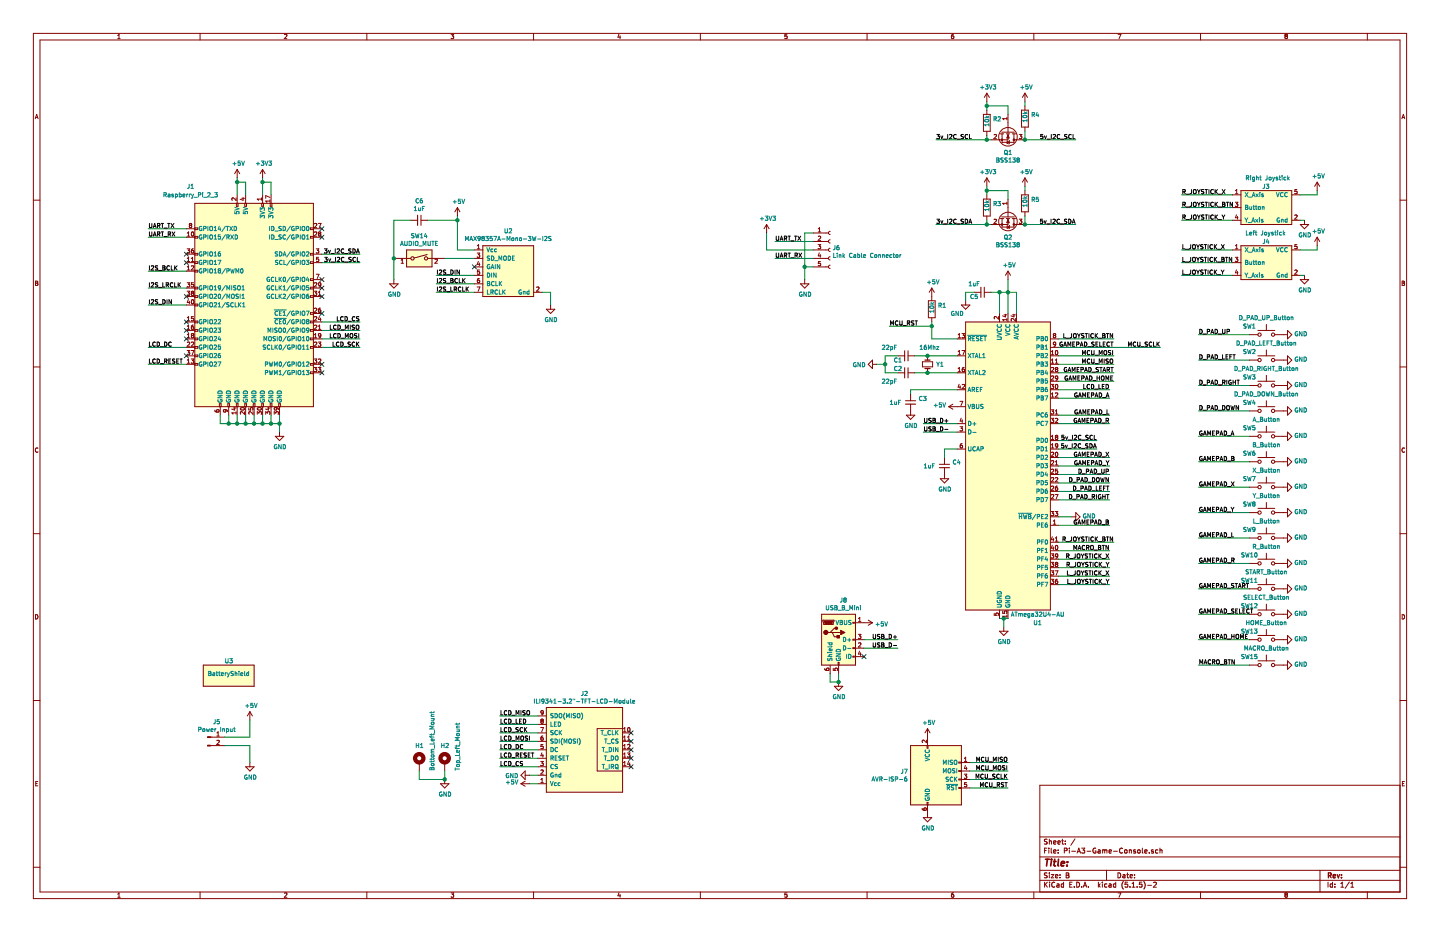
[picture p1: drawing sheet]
EESchema Schematic File Version 4
EELAYER 30 0
EELAYER END
$Descr B 17000 11000
encoding utf-8
Sheet 1 1
Title ""
Date ""
Rev ""
Comp ""
Comment1 ""
Comment2 ""
Comment3 ""
Comment4 ""
$EndDescr
$Comp
L Connector:Raspberry_Pi_2_3 J1
U 1 1
P 3000 3600
F 0 "J1" H 2250 5000 50  0000 C CNN
F 1 "Raspberry_Pi_2_3" H 2250 4900 50  0000 C CNN
F 2 "Pi-A3-Game-Console:Raspberry_Pi_Model_3_A+" H 3000 3600 50  0001 C CNN
F 3 "https://www.raspberrypi.org/documentation/hardware/raspberrypi/schematics/rpi_SCH_3bplus_1p0_reduced.pdf" H 3000 3600 50  0001 C CNN
	1    3000 3600
	1    0    0    -1  
$EndComp
$Comp
L power:+5V #PWR03
U 1 1
P 2800 2100
F 0 "#PWR03" H 2800 1950 50  0001 C CNN
F 1 "+5V" H 2815 2273 50  0000 C CNN
F 2 "" H 2800 2100 50  0001 C CNN
F 3 "" H 2800 2100 50  0001 C CNN
	1    2800 2100
	1    0    0    -1  
$EndComp
Wire Wire Line
	2800 2150 2900 2150
Wire Wire Line
	2900 2150 2900 2300
Wire Wire Line
	2800 2100 2800 2150
Connection ~ 2800 2150
Wire Wire Line
	2800 2150 2800 2300
Wire Wire Line
	3100 2300 3100 2150
Wire Wire Line
	3100 2150 3200 2150
Wire Wire Line
	3200 2150 3200 2300
$Comp
L power:+3V3 #PWR04
U 1 1
P 3100 2100
F 0 "#PWR04" H 3100 1950 50  0001 C CNN
F 1 "+3V3" H 3115 2273 50  0000 C CNN
F 2 "" H 3100 2100 50  0001 C CNN
F 3 "" H 3100 2100 50  0001 C CNN
	1    3100 2100
	1    0    0    -1  
$EndComp
Wire Wire Line
	3100 2100 3100 2150
Connection ~ 3100 2150
Wire Wire Line
	2600 4900 2600 5000
Wire Wire Line
	2600 5000 2700 5000
Wire Wire Line
	3300 5000 3300 4900
Wire Wire Line
	2700 4900 2700 5000
Connection ~ 2700 5000
Wire Wire Line
	2700 5000 2800 5000
Wire Wire Line
	2800 4900 2800 5000
Connection ~ 2800 5000
Wire Wire Line
	2800 5000 2900 5000
Wire Wire Line
	2900 4900 2900 5000
Connection ~ 2900 5000
Wire Wire Line
	2900 5000 3000 5000
Wire Wire Line
	3000 4900 3000 5000
Connection ~ 3000 5000
Wire Wire Line
	3000 5000 3100 5000
Wire Wire Line
	3100 4900 3100 5000
Connection ~ 3100 5000
Wire Wire Line
	3100 5000 3200 5000
Wire Wire Line
	3200 4900 3200 5000
Connection ~ 3200 5000
Wire Wire Line
	3200 5000 3300 5000
Wire Wire Line
	3300 5000 3300 5100
Connection ~ 3300 5000
$Comp
L power:GND #PWR05
U 1 1
P 3300 5100
F 0 "#PWR05" H 3300 4850 50  0001 C CNN
F 1 "GND" H 3305 4927 50  0000 C CNN
F 2 "" H 3300 5100 50  0001 C CNN
F 3 "" H 3300 5100 50  0001 C CNN
	1    3300 5100
	1    0    0    -1  
$EndComp
NoConn ~ 7450 8650
NoConn ~ 7450 8750
NoConn ~ 7450 8850
NoConn ~ 7450 8950
NoConn ~ 7450 9050
Text Label 5900 9050 0    50   ~ 0
LCD_CS
Text Label 5900 8950 0    50   ~ 0
LCD_RESET
Text Label 5900 8850 0    50   ~ 0
LCD_DC
Text Label 5900 8750 0    50   ~ 0
LCD_MOSI
Text Label 5900 8650 0    50   ~ 0
LCD_SCK
Text Label 5900 8550 0    50   ~ 0
LCD_LED
Wire Wire Line
	5900 9050 6350 9050
Wire Wire Line
	5900 8950 6350 8950
Wire Wire Line
	5900 8850 6350 8850
Wire Wire Line
	5900 8750 6350 8750
Wire Wire Line
	5900 8650 6350 8650
Wire Wire Line
	5900 8550 6350 8550
Wire Wire Line
	5900 8450 6350 8450
Text Label 5900 8450 0    50   ~ 0
LCD_MISO
$Comp
L power:+5V #PWR02
U 1 1
P 6250 9250
F 0 "#PWR02" H 6250 9100 50  0001 C CNN
F 1 "+5V" V 6265 9378 50  0000 L CNN
F 2 "" H 6250 9250 50  0001 C CNN
F 3 "" H 6250 9250 50  0001 C CNN
	1    6250 9250
	0    -1   -1   0   
$EndComp
Wire Wire Line
	6350 9250 6250 9250
$Comp
L power:GND #PWR01
U 1 1
P 6250 9150
F 0 "#PWR01" H 6250 8900 50  0001 C CNN
F 1 "GND" V 6255 9022 50  0000 R CNN
F 2 "" H 6250 9150 50  0001 C CNN
F 3 "" H 6250 9150 50  0001 C CNN
	1    6250 9150
	0    1    1    0   
$EndComp
Wire Wire Line
	6350 9150 6250 9150
$Comp
L Pi-A3-Game-Console:ILI9341-3.2"-TFT-LCD-Module J2
U 1 1
P 6900 8250
F 0 "J2" H 6900 8315 50  0000 C CNN
F 1 "ILI9341-3.2\"-TFT-LCD-Module" H 6900 8224 50  0000 C CNN
F 2 "Pi-A3-Game-Console:SPI_LCD_4in_ST7796S" H 6900 8350 50  0001 C CNN
F 3 "" H 6900 8350 50  0001 C CNN
	1    6900 8250
	1    0    0    -1  
$EndComp
Text Label 4250 3800 2    50   ~ 0
LCD_CS
Text Label 1750 4300 0    50   ~ 0
LCD_RESET
Text Label 1750 4100 0    50   ~ 0
LCD_DC
Text Label 4250 4000 2    50   ~ 0
LCD_MOSI
Text Label 4250 4100 2    50   ~ 0
LCD_SCK
Wire Wire Line
	4250 3800 3800 3800
Wire Wire Line
	1750 4300 2200 4300
Wire Wire Line
	1750 4100 2200 4100
Wire Wire Line
	4250 4000 3800 4000
Wire Wire Line
	4250 4100 3800 4100
Wire Wire Line
	4250 3900 3800 3900
Text Label 4250 3900 2    50   ~ 0
LCD_MISO
$Comp
L Switch:SW_Push SW9
U 1 1
P 14950 6350
F 0 "SW9" H 14750 6450 50  0000 C CNN
F 1 "L_Button" H 14950 6550 50  0000 C CNN
F 2 "Button_Switch_THT:SW_Tactile_SPST_Angled_PTS645Vx39-2LFS" H 14950 6550 50  0001 C CNN
F 3 "~" H 14950 6550 50  0001 C CNN
	1    14950 6350
	1    0    0    -1  
$EndComp
$Comp
L Switch:SW_Push SW10
U 1 1
P 14950 6650
F 0 "SW10" H 14750 6750 50  0000 C CNN
F 1 "R_Button" H 14950 6850 50  0000 C CNN
F 2 "Button_Switch_THT:SW_Tactile_SPST_Angled_PTS645Vx39-2LFS" H 14950 6850 50  0001 C CNN
F 3 "~" H 14950 6850 50  0001 C CNN
	1    14950 6650
	1    0    0    -1  
$EndComp
$Comp
L Switch:SW_Push SW7
U 1 1
P 14950 5750
F 0 "SW7" H 14750 5850 50  0000 C CNN
F 1 "X_Button" H 14950 5950 50  0000 C CNN
F 2 "Button_Switch_THT:SW_PUSH_6mm" H 14950 5950 50  0001 C CNN
F 3 "~" H 14950 5950 50  0001 C CNN
	1    14950 5750
	1    0    0    -1  
$EndComp
$Comp
L Switch:SW_Push SW8
U 1 1
P 14950 6050
F 0 "SW8" H 14750 6150 50  0000 C CNN
F 1 "Y_Button" H 14950 6250 50  0000 C CNN
F 2 "Button_Switch_THT:SW_PUSH_6mm" H 14950 6250 50  0001 C CNN
F 3 "~" H 14950 6250 50  0001 C CNN
	1    14950 6050
	1    0    0    -1  
$EndComp
$Comp
L Switch:SW_Push SW5
U 1 1
P 14950 5150
F 0 "SW5" H 14750 5250 50  0000 C CNN
F 1 "A_Button" H 14950 5350 50  0000 C CNN
F 2 "Button_Switch_THT:SW_PUSH_6mm" H 14950 5350 50  0001 C CNN
F 3 "~" H 14950 5350 50  0001 C CNN
	1    14950 5150
	1    0    0    -1  
$EndComp
$Comp
L Switch:SW_Push SW6
U 1 1
P 14950 5450
F 0 "SW6" H 14750 5550 50  0000 C CNN
F 1 "B_Button" H 14950 5650 50  0000 C CNN
F 2 "Button_Switch_THT:SW_PUSH_6mm" H 14950 5650 50  0001 C CNN
F 3 "~" H 14950 5650 50  0001 C CNN
	1    14950 5450
	1    0    0    -1  
$EndComp
$Comp
L Switch:SW_Push SW3
U 1 1
P 14950 4550
F 0 "SW3" H 14750 4650 50  0000 C CNN
F 1 "D_PAD_RIGHT_Button" H 14950 4750 50  0000 C CNN
F 2 "Button_Switch_THT:SW_PUSH_6mm" H 14950 4750 50  0001 C CNN
F 3 "~" H 14950 4750 50  0001 C CNN
	1    14950 4550
	1    0    0    -1  
$EndComp
$Comp
L Switch:SW_Push SW4
U 1 1
P 14950 4850
F 0 "SW4" H 14750 4950 50  0000 C CNN
F 1 "D_PAD_DOWN_Button" H 14950 5050 50  0000 C CNN
F 2 "Button_Switch_THT:SW_PUSH_6mm" H 14950 5050 50  0001 C CNN
F 3 "~" H 14950 5050 50  0001 C CNN
	1    14950 4850
	1    0    0    -1  
$EndComp
$Comp
L Switch:SW_Push SW2
U 1 1
P 14950 4250
F 0 "SW2" H 14750 4350 50  0000 C CNN
F 1 "D_PAD_LEFT_Button" H 14950 4450 50  0000 C CNN
F 2 "Button_Switch_THT:SW_PUSH_6mm" H 14950 4450 50  0001 C CNN
F 3 "~" H 14950 4450 50  0001 C CNN
	1    14950 4250
	1    0    0    -1  
$EndComp
Wire Wire Line
	3800 3000 4250 3000
Wire Wire Line
	3800 3100 4250 3100
Text Label 4250 3000 2    50   ~ 0
3v_I2C_SDA
Text Label 4250 3100 2    50   ~ 0
3v_I2C_SCL
$Comp
L Pi-A3-Game-Console:Switch_Joystick_Connector J3
U 1 1
P 14950 2450
F 0 "J3" H 14900 2700 50  0000 L CNN
F 1 "Right Joystick" H 14700 2800 50  0000 L CNN
F 2 "Pi-A3-Game-Console:Nintendo-Switch-TE_0-1734839-5_1x05-1MP_P0.5mm_Horizontal" H 14950 2450 50  0001 C CNN
F 3 "" H 14950 2450 50  0001 C CNN
	1    14950 2450
	1    0    0    -1  
$EndComp
$Comp
L Pi-A3-Game-Console:Switch_Joystick_Connector J4
U 1 1
P 14950 3100
F 0 "J4" H 14900 3350 50  0000 L CNN
F 1 "Left Joystick" H 14700 3450 50  0000 L CNN
F 2 "Pi-A3-Game-Console:Nintendo-Switch-TE_0-1734839-5_1x05-1MP_P0.5mm_Horizontal" H 14950 3100 50  0001 C CNN
F 3 "" H 14950 3100 50  0001 C CNN
	1    14950 3100
	1    0    0    -1  
$EndComp
Wire Wire Line
	11800 3450 11900 3450
Wire Wire Line
	11900 3450 12000 3450
Connection ~ 11900 3450
Wire Wire Line
	11900 3450 11900 3300
$Comp
L power:+5V #PWR0101
U 1 1
P 11900 3300
F 0 "#PWR0101" H 11900 3150 50  0001 C CNN
F 1 "+5V" H 11915 3473 50  0000 C CNN
F 2 "" H 11900 3300 50  0001 C CNN
F 3 "" H 11900 3300 50  0001 C CNN
	1    11900 3300
	1    0    0    -1  
$EndComp
Wire Wire Line
	11300 4000 11000 4000
Wire Wire Line
	11000 4000 11000 3850
$Comp
L Device:R R1
U 1 1
P 11000 3650
F 0 "R1" H 11070 3696 50  0000 L CNN
F 1 "10k" V 11000 3600 50  0000 L CNN
F 2 "Resistor_SMD:R_1206_3216Metric_Pad1.42x1.75mm_HandSolder" V 10930 3650 50  0001 C CNN
F 3 "~" H 11000 3650 50  0001 C CNN
	1    11000 3650
	1    0    0    -1  
$EndComp
$Comp
L power:+5V #PWR0102
U 1 1
P 11000 3500
F 0 "#PWR0102" H 11000 3350 50  0001 C CNN
F 1 "+5V" H 11015 3673 50  0000 C CNN
F 2 "" H 11000 3500 50  0001 C CNN
F 3 "" H 11000 3500 50  0001 C CNN
	1    11000 3500
	1    0    0    -1  
$EndComp
Wire Wire Line
	11800 7300 11850 7300
Wire Wire Line
	11850 7300 11850 7400
Connection ~ 11850 7300
Wire Wire Line
	11850 7300 11900 7300
$Comp
L power:GND #PWR0103
U 1 1
P 11850 7400
F 0 "#PWR0103" H 11850 7150 50  0001 C CNN
F 1 "GND" H 11855 7227 50  0000 C CNN
F 2 "" H 11850 7400 50  0001 C CNN
F 3 "" H 11850 7400 50  0001 C CNN
	1    11850 7400
	1    0    0    -1  
$EndComp
$Comp
L Device:Crystal_Small Y1
U 1 1
P 10950 4300
F 0 "Y1" V 10950 4400 50  0000 L CNN
F 1 "16Mhz" V 10750 4200 50  0000 L CNN
F 2 "Crystal:Crystal_HC49-4H_Vertical" H 10950 4300 50  0001 C CNN
F 3 "~" H 10950 4300 50  0001 C CNN
	1    10950 4300
	0    1    1    0   
$EndComp
Wire Wire Line
	10950 4200 11300 4200
Wire Wire Line
	10950 4400 11300 4400
Wire Wire Line
	10950 4200 10800 4200
Connection ~ 10950 4200
Wire Wire Line
	10950 4400 10800 4400
Connection ~ 10950 4400
$Comp
L Device:C_Small C1
U 1 1
P 10700 4200
F 0 "C1" V 10750 4100 50  0000 C CNN
F 1 "22pF" V 10600 4000 50  0000 C CNN
F 2 "Capacitor_SMD:C_1206_3216Metric_Pad1.42x1.75mm_HandSolder" H 10700 4200 50  0001 C CNN
F 3 "~" H 10700 4200 50  0001 C CNN
	1    10700 4200
	0    1    1    0   
$EndComp
$Comp
L Device:C_Small C2
U 1 1
P 10700 4400
F 0 "C2" V 10650 4300 50  0000 C CNN
F 1 "22pF" V 10800 4200 50  0000 C CNN
F 2 "Capacitor_SMD:C_1206_3216Metric_Pad1.42x1.75mm_HandSolder" H 10700 4400 50  0001 C CNN
F 3 "~" H 10700 4400 50  0001 C CNN
	1    10700 4400
	0    1    1    0   
$EndComp
Wire Wire Line
	10600 4200 10450 4200
Wire Wire Line
	10450 4200 10450 4300
Wire Wire Line
	10450 4400 10600 4400
Wire Wire Line
	10450 4300 10350 4300
Connection ~ 10450 4300
Wire Wire Line
	10450 4300 10450 4400
$Comp
L power:GND #PWR0104
U 1 1
P 10350 4300
F 0 "#PWR0104" H 10350 4050 50  0001 C CNN
F 1 "GND" V 10355 4172 50  0000 R CNN
F 2 "" H 10350 4300 50  0001 C CNN
F 3 "" H 10350 4300 50  0001 C CNN
	1    10350 4300
	0    1    1    0   
$EndComp
Wire Wire Line
	11300 4600 10750 4600
Wire Wire Line
	10750 4600 10750 4650
$Comp
L Device:C_Small C3
U 1 1
P 10750 4750
F 0 "C3" H 10842 4796 50  0000 L CNN
F 1 "1uF" H 10500 4750 50  0000 L CNN
F 2 "Capacitor_SMD:C_1206_3216Metric_Pad1.42x1.75mm_HandSolder" H 10750 4750 50  0001 C CNN
F 3 "~" H 10750 4750 50  0001 C CNN
	1    10750 4750
	1    0    0    -1  
$EndComp
$Comp
L power:GND #PWR0105
U 1 1
P 10750 4850
F 0 "#PWR0105" H 10750 4600 50  0001 C CNN
F 1 "GND" H 10755 4677 50  0000 C CNN
F 2 "" H 10750 4850 50  0001 C CNN
F 3 "" H 10750 4850 50  0001 C CNN
	1    10750 4850
	1    0    0    -1  
$EndComp
$Comp
L power:+5V #PWR0106
U 1 1
P 11300 4800
F 0 "#PWR0106" H 11300 4650 50  0001 C CNN
F 1 "+5V" V 11315 4928 50  0000 L CNN
F 2 "" H 11300 4800 50  0001 C CNN
F 3 "" H 11300 4800 50  0001 C CNN
	1    11300 4800
	0    -1   -1   0   
$EndComp
Wire Wire Line
	11300 5300 11150 5300
Wire Wire Line
	11150 5300 11150 5400
$Comp
L Device:C_Small C4
U 1 1
P 11150 5500
F 0 "C4" H 11242 5546 50  0000 L CNN
F 1 "1uF" H 10900 5500 50  0000 L CNN
F 2 "Capacitor_SMD:C_1206_3216Metric_Pad1.42x1.75mm_HandSolder" H 11150 5500 50  0001 C CNN
F 3 "~" H 11150 5500 50  0001 C CNN
	1    11150 5500
	1    0    0    -1  
$EndComp
$Comp
L power:GND #PWR0107
U 1 1
P 11150 5600
F 0 "#PWR0107" H 11150 5350 50  0001 C CNN
F 1 "GND" H 11155 5427 50  0000 C CNN
F 2 "" H 11150 5600 50  0001 C CNN
F 3 "" H 11150 5600 50  0001 C CNN
	1    11150 5600
	1    0    0    -1  
$EndComp
Wire Wire Line
	12500 6100 12650 6100
$Comp
L power:GND #PWR0108
U 1 1
P 12650 6100
F 0 "#PWR0108" H 12650 5850 50  0001 C CNN
F 1 "GND" V 12655 5972 50  0000 R CNN
F 2 "" H 12650 6100 50  0001 C CNN
F 3 "" H 12650 6100 50  0001 C CNN
	1    12650 6100
	0    -1   -1   0   
$EndComp
$Comp
L Device:C_Small C5
U 1 1
P 11600 3450
F 0 "C5" V 11650 3350 50  0000 C CNN
F 1 "1uF" V 11500 3350 50  0000 C CNN
F 2 "Capacitor_SMD:C_1206_3216Metric_Pad1.42x1.75mm_HandSolder" H 11600 3450 50  0001 C CNN
F 3 "~" H 11600 3450 50  0001 C CNN
	1    11600 3450
	0    1    1    0   
$EndComp
Wire Wire Line
	11800 3450 11700 3450
Connection ~ 11800 3450
Wire Wire Line
	11500 3450 11400 3450
Wire Wire Line
	11400 3450 11400 3550
$Comp
L power:GND #PWR0109
U 1 1
P 11400 3550
F 0 "#PWR0109" H 11400 3300 50  0001 C CNN
F 1 "GND" H 11300 3400 50  0000 C CNN
F 2 "" H 11400 3550 50  0001 C CNN
F 3 "" H 11400 3550 50  0001 C CNN
	1    11400 3550
	1    0    0    -1  
$EndComp
$Comp
L Connector:Conn_01x02_Male J5
U 1 1
P 2450 8700
F 0 "J5" H 2558 8881 50  0000 C CNN
F 1 "Power Input" H 2558 8790 50  0000 C CNN
F 2 "Connector_PinHeader_2.54mm:PinHeader_1x02_P2.54mm_Vertical" H 2450 8700 50  0001 C CNN
F 3 "~" H 2450 8700 50  0001 C CNN
	1    2450 8700
	1    0    0    -1  
$EndComp
Wire Wire Line
	2650 8700 2950 8700
Wire Wire Line
	2950 8700 2950 8500
Wire Wire Line
	2650 8800 2950 8800
Wire Wire Line
	2950 8800 2950 9000
$Comp
L power:GND #PWR0110
U 1 1
P 2950 9000
F 0 "#PWR0110" H 2950 8750 50  0001 C CNN
F 1 "GND" H 2955 8827 50  0000 C CNN
F 2 "" H 2950 9000 50  0001 C CNN
F 3 "" H 2950 9000 50  0001 C CNN
	1    2950 9000
	1    0    0    -1  
$EndComp
$Comp
L power:+5V #PWR0111
U 1 1
P 2950 8500
F 0 "#PWR0111" H 2950 8350 50  0001 C CNN
F 1 "+5V" H 2965 8673 50  0000 C CNN
F 2 "" H 2950 8500 50  0001 C CNN
F 3 "" H 2950 8500 50  0001 C CNN
	1    2950 8500
	1    0    0    -1  
$EndComp
Wire Wire Line
	12500 5300 12950 5300
Wire Wire Line
	12500 5200 12950 5200
Text Label 12950 5300 2    50   ~ 0
5v_I2C_SDA
Text Label 12950 5200 2    50   ~ 0
5v_I2C_SCL
$Comp
L power:GND #PWR0112
U 1 1
P 15400 3250
F 0 "#PWR0112" H 15400 3000 50  0001 C CNN
F 1 "GND" H 15405 3077 50  0000 C CNN
F 2 "" H 15400 3250 50  0001 C CNN
F 3 "" H 15400 3250 50  0001 C CNN
	1    15400 3250
	1    0    0    -1  
$EndComp
$Comp
L power:GND #PWR0113
U 1 1
P 15400 2600
F 0 "#PWR0113" H 15400 2350 50  0001 C CNN
F 1 "GND" H 15405 2427 50  0000 C CNN
F 2 "" H 15400 2600 50  0001 C CNN
F 3 "" H 15400 2600 50  0001 C CNN
	1    15400 2600
	1    0    0    -1  
$EndComp
$Comp
L power:+5V #PWR0114
U 1 1
P 15550 2900
F 0 "#PWR0114" H 15550 2750 50  0001 C CNN
F 1 "+5V" H 15565 3073 50  0000 C CNN
F 2 "" H 15550 2900 50  0001 C CNN
F 3 "" H 15550 2900 50  0001 C CNN
	1    15550 2900
	1    0    0    -1  
$EndComp
$Comp
L power:+5V #PWR0115
U 1 1
P 15550 2250
F 0 "#PWR0115" H 15550 2100 50  0001 C CNN
F 1 "+5V" H 15565 2423 50  0000 C CNN
F 2 "" H 15550 2250 50  0001 C CNN
F 3 "" H 15550 2250 50  0001 C CNN
	1    15550 2250
	1    0    0    -1  
$EndComp
$Comp
L Switch:SW_Push SW13
U 1 1
P 14950 7550
F 0 "SW13" H 14750 7650 50  0000 C CNN
F 1 "HOME_Button" H 14950 7750 50  0000 C CNN
F 2 "Button_Switch_THT:SW_PUSH_6mm" H 14950 7750 50  0001 C CNN
F 3 "~" H 14950 7750 50  0001 C CNN
	1    14950 7550
	1    0    0    -1  
$EndComp
$Comp
L Switch:SW_Push SW1
U 1 1
P 14950 3950
F 0 "SW1" H 14750 4050 50  0000 C CNN
F 1 "D_PAD_UP_Button" H 14950 4150 50  0000 C CNN
F 2 "Button_Switch_THT:SW_PUSH_6mm" H 14950 4150 50  0001 C CNN
F 3 "~" H 14950 4150 50  0001 C CNN
	1    14950 3950
	1    0    0    -1  
$EndComp
$Comp
L Switch:SW_Push SW12
U 1 1
P 14950 7250
F 0 "SW12" H 14750 7350 50  0000 C CNN
F 1 "SELECT_Button" H 14950 7450 50  0000 C CNN
F 2 "Button_Switch_THT:SW_PUSH_6mm" H 14950 7450 50  0001 C CNN
F 3 "~" H 14950 7450 50  0001 C CNN
	1    14950 7250
	1    0    0    -1  
$EndComp
$Comp
L Switch:SW_Push SW11
U 1 1
P 14950 6950
F 0 "SW11" H 14750 7050 50  0000 C CNN
F 1 "START_Button" H 14950 7150 50  0000 C CNN
F 2 "Button_Switch_THT:SW_PUSH_6mm" H 14950 7150 50  0001 C CNN
F 3 "~" H 14950 7150 50  0001 C CNN
	1    14950 6950
	1    0    0    -1  
$EndComp
Wire Wire Line
	14750 3950 14150 3950
Text Label 14150 3950 0    50   ~ 0
D_PAD_UP
Wire Wire Line
	14750 4250 14150 4250
Text Label 14150 4250 0    50   ~ 0
D_PAD_LEFT
Wire Wire Line
	14750 4550 14150 4550
Text Label 14150 4550 0    50   ~ 0
D_PAD_RIGHT
Wire Wire Line
	14750 4850 14150 4850
Text Label 14150 4850 0    50   ~ 0
D_PAD_DOWN
Wire Wire Line
	14750 5150 14150 5150
Text Label 14150 5150 0    50   ~ 0
GAMEPAD_A
Wire Wire Line
	14750 5450 14150 5450
Text Label 14150 5450 0    50   ~ 0
GAMEPAD_B
Wire Wire Line
	14750 5750 14150 5750
Text Label 14150 5750 0    50   ~ 0
GAMEPAD_X
Wire Wire Line
	14750 6050 14150 6050
Text Label 14150 6050 0    50   ~ 0
GAMEPAD_Y
Wire Wire Line
	14750 6350 14150 6350
Text Label 14150 6350 0    50   ~ 0
GAMEPAD_L
Wire Wire Line
	14750 6650 14150 6650
Text Label 14150 6650 0    50   ~ 0
GAMEPAD_R
Wire Wire Line
	14750 6950 14150 6950
Text Label 14150 6950 0    50   ~ 0
GAMEPAD_START
Wire Wire Line
	14750 7250 14150 7250
Text Label 14150 7250 0    50   ~ 0
GAMEPAD_SELECT
Wire Wire Line
	14750 7550 14150 7550
Text Label 14150 7550 0    50   ~ 0
GAMEPAD_HOME
$Comp
L power:GND #PWR0116
U 1 1
P 15150 3950
F 0 "#PWR0116" H 15150 3700 50  0001 C CNN
F 1 "GND" V 15155 3822 50  0000 R CNN
F 2 "" H 15150 3950 50  0001 C CNN
F 3 "" H 15150 3950 50  0001 C CNN
	1    15150 3950
	0    -1   -1   0   
$EndComp
$Comp
L power:GND #PWR0117
U 1 1
P 15150 4250
F 0 "#PWR0117" H 15150 4000 50  0001 C CNN
F 1 "GND" V 15155 4122 50  0000 R CNN
F 2 "" H 15150 4250 50  0001 C CNN
F 3 "" H 15150 4250 50  0001 C CNN
	1    15150 4250
	0    -1   -1   0   
$EndComp
$Comp
L power:GND #PWR0118
U 1 1
P 15150 4550
F 0 "#PWR0118" H 15150 4300 50  0001 C CNN
F 1 "GND" V 15155 4422 50  0000 R CNN
F 2 "" H 15150 4550 50  0001 C CNN
F 3 "" H 15150 4550 50  0001 C CNN
	1    15150 4550
	0    -1   -1   0   
$EndComp
$Comp
L power:GND #PWR0119
U 1 1
P 15150 4850
F 0 "#PWR0119" H 15150 4600 50  0001 C CNN
F 1 "GND" V 15155 4722 50  0000 R CNN
F 2 "" H 15150 4850 50  0001 C CNN
F 3 "" H 15150 4850 50  0001 C CNN
	1    15150 4850
	0    -1   -1   0   
$EndComp
$Comp
L power:GND #PWR0120
U 1 1
P 15150 5150
F 0 "#PWR0120" H 15150 4900 50  0001 C CNN
F 1 "GND" V 15155 5022 50  0000 R CNN
F 2 "" H 15150 5150 50  0001 C CNN
F 3 "" H 15150 5150 50  0001 C CNN
	1    15150 5150
	0    -1   -1   0   
$EndComp
$Comp
L power:GND #PWR0121
U 1 1
P 15150 5450
F 0 "#PWR0121" H 15150 5200 50  0001 C CNN
F 1 "GND" V 15155 5322 50  0000 R CNN
F 2 "" H 15150 5450 50  0001 C CNN
F 3 "" H 15150 5450 50  0001 C CNN
	1    15150 5450
	0    -1   -1   0   
$EndComp
$Comp
L power:GND #PWR0122
U 1 1
P 15150 5750
F 0 "#PWR0122" H 15150 5500 50  0001 C CNN
F 1 "GND" V 15155 5622 50  0000 R CNN
F 2 "" H 15150 5750 50  0001 C CNN
F 3 "" H 15150 5750 50  0001 C CNN
	1    15150 5750
	0    -1   -1   0   
$EndComp
$Comp
L power:GND #PWR0123
U 1 1
P 15150 6050
F 0 "#PWR0123" H 15150 5800 50  0001 C CNN
F 1 "GND" V 15155 5922 50  0000 R CNN
F 2 "" H 15150 6050 50  0001 C CNN
F 3 "" H 15150 6050 50  0001 C CNN
	1    15150 6050
	0    -1   -1   0   
$EndComp
$Comp
L power:GND #PWR0124
U 1 1
P 15150 6350
F 0 "#PWR0124" H 15150 6100 50  0001 C CNN
F 1 "GND" V 15155 6222 50  0000 R CNN
F 2 "" H 15150 6350 50  0001 C CNN
F 3 "" H 15150 6350 50  0001 C CNN
	1    15150 6350
	0    -1   -1   0   
$EndComp
$Comp
L power:GND #PWR0125
U 1 1
P 15150 6650
F 0 "#PWR0125" H 15150 6400 50  0001 C CNN
F 1 "GND" V 15155 6522 50  0000 R CNN
F 2 "" H 15150 6650 50  0001 C CNN
F 3 "" H 15150 6650 50  0001 C CNN
	1    15150 6650
	0    -1   -1   0   
$EndComp
$Comp
L power:GND #PWR0126
U 1 1
P 15150 6950
F 0 "#PWR0126" H 15150 6700 50  0001 C CNN
F 1 "GND" V 15155 6822 50  0000 R CNN
F 2 "" H 15150 6950 50  0001 C CNN
F 3 "" H 15150 6950 50  0001 C CNN
	1    15150 6950
	0    -1   -1   0   
$EndComp
$Comp
L power:GND #PWR0127
U 1 1
P 15150 7250
F 0 "#PWR0127" H 15150 7000 50  0001 C CNN
F 1 "GND" V 15155 7122 50  0000 R CNN
F 2 "" H 15150 7250 50  0001 C CNN
F 3 "" H 15150 7250 50  0001 C CNN
	1    15150 7250
	0    -1   -1   0   
$EndComp
$Comp
L power:GND #PWR0128
U 1 1
P 15150 7550
F 0 "#PWR0128" H 15150 7300 50  0001 C CNN
F 1 "GND" V 15155 7422 50  0000 R CNN
F 2 "" H 15150 7550 50  0001 C CNN
F 3 "" H 15150 7550 50  0001 C CNN
	1    15150 7550
	0    -1   -1   0   
$EndComp
Text Label 13950 2300 0    50   ~ 0
R_JOYSTICK_X
Text Label 13950 2450 0    50   ~ 0
R_JOYSTICK_BTN
Wire Wire Line
	13950 2450 14550 2450
Wire Wire Line
	13950 2300 14550 2300
Wire Wire Line
	13950 2600 14550 2600
Text Label 13950 2600 0    50   ~ 0
R_JOYSTICK_Y
Wire Wire Line
	15350 2950 15550 2950
Wire Wire Line
	15550 2950 15550 2900
Wire Wire Line
	15550 2300 15550 2250
Wire Wire Line
	15350 2300 15550 2300
Wire Wire Line
	15350 2600 15400 2600
Wire Wire Line
	15350 3250 15400 3250
Text Label 13950 2950 0    50   ~ 0
L_JOYSTICK_X
Text Label 13950 3100 0    50   ~ 0
L_JOYSTICK_BTN
Wire Wire Line
	13950 3100 14550 3100
Wire Wire Line
	13950 2950 14550 2950
Wire Wire Line
	13950 3250 14550 3250
Text Label 13950 3250 0    50   ~ 0
L_JOYSTICK_Y
Text Label 13100 6600 2    50   ~ 0
R_JOYSTICK_X
Text Label 13150 6400 2    50   ~ 0
R_JOYSTICK_BTN
Wire Wire Line
	13100 6600 12500 6600
Wire Wire Line
	13100 6700 12500 6700
Text Label 13100 6700 2    50   ~ 0
R_JOYSTICK_Y
Text Label 13100 6800 2    50   ~ 0
L_JOYSTICK_X
Text Label 13150 4000 2    50   ~ 0
L_JOYSTICK_BTN
Wire Wire Line
	13100 6800 12500 6800
Wire Wire Line
	13100 6900 12500 6900
Text Label 13100 6900 2    50   ~ 0
L_JOYSTICK_Y
Wire Wire Line
	12500 5600 13100 5600
Text Label 13100 5600 2    50   ~ 0
D_PAD_UP
Wire Wire Line
	12500 5800 13100 5800
Text Label 13100 5800 2    50   ~ 0
D_PAD_LEFT
Wire Wire Line
	12500 5900 13100 5900
Text Label 13100 5900 2    50   ~ 0
D_PAD_RIGHT
Wire Wire Line
	12500 5700 13100 5700
Text Label 13100 5700 2    50   ~ 0
D_PAD_DOWN
Wire Wire Line
	12500 5400 13100 5400
Text Label 13100 5400 2    50   ~ 0
GAMEPAD_X
Wire Wire Line
	12500 5500 13100 5500
Text Label 13100 5500 2    50   ~ 0
GAMEPAD_Y
Wire Wire Line
	12500 4900 13100 4900
Text Label 13100 4900 2    50   ~ 0
GAMEPAD_L
Wire Wire Line
	12500 5000 13100 5000
Text Label 13100 5000 2    50   ~ 0
GAMEPAD_R
Text Label 13150 4400 2    50   ~ 0
GAMEPAD_START
Text Label 12500 4100 0    50   ~ 0
GAMEPAD_SELECT
Text Label 13150 4500 2    50   ~ 0
GAMEPAD_HOME
Wire Wire Line
	12500 4400 13150 4400
Wire Wire Line
	12500 4500 13150 4500
Wire Wire Line
	12500 6400 13150 6400
Wire Wire Line
	12500 4000 13150 4000
$Comp
L Pi-A3-Game-Console:MAX98357A-Mono-3W-I2S U2
U 1 1
P 6100 3000
F 0 "U2" H 6000 3275 50  0000 C CNN
F 1 "MAX98357A-Mono-3W-I2S" H 6000 3184 50  0000 C CNN
F 2 "Connector_PinHeader_2.54mm:PinHeader_1x07_P2.54mm_Vertical" H 6100 3300 50  0001 C CNN
F 3 "" H 6100 3300 50  0001 C CNN
	1    6100 3000
	1    0    0    -1  
$EndComp
Wire Wire Line
	6400 3450 6500 3450
Wire Wire Line
	6500 3450 6500 3600
$Comp
L power:GND #PWR0129
U 1 1
P 6500 3600
F 0 "#PWR0129" H 6500 3350 50  0001 C CNN
F 1 "GND" H 6505 3427 50  0000 C CNN
F 2 "" H 6500 3600 50  0001 C CNN
F 3 "" H 6500 3600 50  0001 C CNN
	1    6500 3600
	1    0    0    -1  
$EndComp
Wire Wire Line
	5600 2950 5400 2950
Wire Wire Line
	5400 2950 5400 2600
$Comp
L power:+5V #PWR0130
U 1 1
P 5400 2550
F 0 "#PWR0130" H 5400 2400 50  0001 C CNN
F 1 "+5V" H 5415 2723 50  0000 C CNN
F 2 "" H 5400 2550 50  0001 C CNN
F 3 "" H 5400 2550 50  0001 C CNN
	1    5400 2550
	1    0    0    -1  
$EndComp
Text Label 5150 3350 0    50   ~ 0
I2S_BCLK
Wire Wire Line
	5150 3350 5600 3350
Wire Wire Line
	5150 3250 5600 3250
Wire Wire Line
	5150 3450 5600 3450
Text Label 5150 3450 0    50   ~ 0
I2S_LRCLK
Text Label 5150 3250 0    50   ~ 0
I2S_DIN
Text Label 1750 3200 0    50   ~ 0
I2S_BCLK
Wire Wire Line
	1750 3200 2200 3200
Text Label 13100 6200 2    50   ~ 0
GAMEPAD_B
Wire Wire Line
	12500 6200 13100 6200
Text Label 13100 4700 2    50   ~ 0
GAMEPAD_A
Wire Wire Line
	12500 4700 13100 4700
Wire Wire Line
	1750 3400 2200 3400
Text Label 1750 3400 0    50   ~ 0
I2S_LRCLK
Wire Wire Line
	1750 3600 2200 3600
Text Label 1750 3600 0    50   ~ 0
I2S_DIN
NoConn ~ 3800 2700
NoConn ~ 3800 2800
Wire Wire Line
	5600 3050 5250 3050
NoConn ~ 5600 3150
$Comp
L Switch:SW_DIP_x01 SW14
U 1 1
P 4950 3050
F 0 "SW14" H 4950 3317 50  0000 C CNN
F 1 "AUDIO_MUTE" H 4950 3226 50  0000 C CNN
F 2 "Button_Switch_THT:SW_CuK_JS202011AQN_DPDT_Angled" H 4950 3050 50  0001 C CNN
F 3 "~" H 4950 3050 50  0001 C CNN
	1    4950 3050
	1    0    0    -1  
$EndComp
Wire Wire Line
	4650 3050 4650 3300
$Comp
L power:GND #PWR0131
U 1 1
P 4650 3300
F 0 "#PWR0131" H 4650 3050 50  0001 C CNN
F 1 "GND" H 4655 3127 50  0000 C CNN
F 2 "" H 4650 3300 50  0001 C CNN
F 3 "" H 4650 3300 50  0001 C CNN
	1    4650 3300
	1    0    0    -1  
$EndComp
Wire Wire Line
	2200 2800 1750 2800
Wire Wire Line
	1750 2700 2200 2700
Text Label 1750 2700 0    50   ~ 0
UART_TX
Text Label 1750 2800 0    50   ~ 0
UART_RX
Wire Wire Line
	9600 3050 9150 3050
Wire Wire Line
	9150 2850 9600 2850
Text Label 9150 2850 0    50   ~ 0
UART_TX
Text Label 9150 3050 0    50   ~ 0
UART_RX
$Comp
L Connector:Conn_01x05_Female J6
U 1 1
P 9800 2950
F 0 "J6" H 9828 2976 50  0000 L CNN
F 1 "Link Cable Connector" H 9828 2885 50  0000 L CNN
F 2 "Connector_PinSocket_2.54mm:PinSocket_1x05_P2.54mm_Horizontal" H 9800 2950 50  0001 C CNN
F 3 "~" H 9800 2950 50  0001 C CNN
	1    9800 2950
	1    0    0    -1  
$EndComp
Wire Wire Line
	9600 2750 9500 2750
Wire Wire Line
	9500 2750 9500 3150
Wire Wire Line
	9600 3150 9500 3150
Connection ~ 9500 3150
Wire Wire Line
	9500 3150 9500 3300
Wire Wire Line
	9050 2950 9050 2750
Wire Wire Line
	9050 2950 9600 2950
$Comp
L power:GND #PWR0132
U 1 1
P 9500 3300
F 0 "#PWR0132" H 9500 3050 50  0001 C CNN
F 1 "GND" H 9505 3127 50  0000 C CNN
F 2 "" H 9500 3300 50  0001 C CNN
F 3 "" H 9500 3300 50  0001 C CNN
	1    9500 3300
	1    0    0    -1  
$EndComp
$Comp
L power:+3V3 #PWR0133
U 1 1
P 9050 2750
F 0 "#PWR0133" H 9050 2600 50  0001 C CNN
F 1 "+3V3" H 9065 2923 50  0000 C CNN
F 2 "" H 9050 2750 50  0001 C CNN
F 3 "" H 9050 2750 50  0001 C CNN
	1    9050 2750
	1    0    0    -1  
$EndComp
Wire Wire Line
	5400 2600 5050 2600
Connection ~ 5400 2600
Wire Wire Line
	5400 2600 5400 2550
Wire Wire Line
	4850 2600 4650 2600
Wire Wire Line
	4650 2600 4650 3050
Connection ~ 4650 3050
$Comp
L Device:C_Small C6
U 1 1
P 4950 2600
F 0 "C6" V 4721 2600 50  0000 C CNN
F 1 "1uF" V 4812 2600 50  0000 C CNN
F 2 "Capacitor_SMD:C_1206_3216Metric_Pad1.42x1.75mm_HandSolder" H 4950 2600 50  0001 C CNN
F 3 "~" H 4950 2600 50  0001 C CNN
	1    4950 2600
	0    1    1    0   
$EndComp
Wire Wire Line
	11000 3850 10500 3850
Connection ~ 11000 3850
Wire Wire Line
	11000 3850 11000 3800
Text Label 10500 3850 0    50   ~ 0
MCU_RST
Wire Wire Line
	12500 4300 13150 4300
Text Label 13150 4300 2    50   ~ 0
MCU_MISO
Wire Wire Line
	12500 4200 13150 4200
Text Label 13150 4200 2    50   ~ 0
MCU_MOSI
Text Label 13700 4100 2    50   ~ 0
MCU_SCLK
$Comp
L Connector:AVR-ISP-6 J7
U 1 1
P 11050 9200
F 0 "J7" H 10721 9296 50  0000 R CNN
F 1 "AVR-ISP-6" H 10721 9205 50  0000 R CNN
F 2 "Connector_PinHeader_2.54mm:PinHeader_2x03_P2.54mm_Vertical" V 10800 9250 50  0001 C CNN
F 3 " ~" H 9775 8650 50  0001 C CNN
	1    11050 9200
	1    0    0    -1  
$EndComp
$Comp
L power:+5V #PWR0134
U 1 1
P 10950 8700
F 0 "#PWR0134" H 10950 8550 50  0001 C CNN
F 1 "+5V" H 10965 8873 50  0000 C CNN
F 2 "" H 10950 8700 50  0001 C CNN
F 3 "" H 10950 8700 50  0001 C CNN
	1    10950 8700
	1    0    0    -1  
$EndComp
$Comp
L power:GND #PWR0135
U 1 1
P 10950 9600
F 0 "#PWR0135" H 10950 9350 50  0001 C CNN
F 1 "GND" H 10955 9427 50  0000 C CNN
F 2 "" H 10950 9600 50  0001 C CNN
F 3 "" H 10950 9600 50  0001 C CNN
	1    10950 9600
	1    0    0    -1  
$EndComp
Wire Wire Line
	11450 9000 11900 9000
Text Label 11900 9000 2    50   ~ 0
MCU_MISO
Wire Wire Line
	11450 9100 11900 9100
Text Label 11900 9100 2    50   ~ 0
MCU_MOSI
Wire Wire Line
	11450 9200 11900 9200
Text Label 11900 9200 2    50   ~ 0
MCU_SCLK
Wire Wire Line
	11450 9300 11900 9300
Text Label 11900 9300 2    50   ~ 0
MCU_RST
Wire Wire Line
	12000 3450 12000 3700
Wire Wire Line
	11900 3450 11900 3700
Wire Wire Line
	11800 3450 11800 3700
$Comp
L MCU_Microchip_ATmega:ATmega32U4-AU U1
U 1 1
P 11900 5500
F 0 "U1" H 12250 3650 50  0000 C CNN
F 1 "ATmega32U4-AU" H 12250 3750 50  0000 C CNN
F 2 "Package_QFP:TQFP-44_10x10mm_P0.8mm" H 11900 5500 50  0001 C CIN
F 3 "http://ww1.microchip.com/downloads/en/DeviceDoc/Atmel-7766-8-bit-AVR-ATmega16U4-32U4_Datasheet.pdf" H 11900 5500 50  0001 C CNN
	1    11900 5500
	1    0    0    -1  
$EndComp
Wire Wire Line
	12500 6500 13100 6500
Text Label 13100 6500 2    50   ~ 0
MACRO_BTN
$Comp
L Switch:SW_Push SW15
U 1 1
P 14950 7850
F 0 "SW15" H 14750 7950 50  0000 C CNN
F 1 "MACRO_Button" H 14950 8050 50  0000 C CNN
F 2 "Button_Switch_THT:SW_PUSH_6mm" H 14950 8050 50  0001 C CNN
F 3 "~" H 14950 8050 50  0001 C CNN
	1    14950 7850
	1    0    0    -1  
$EndComp
Wire Wire Line
	14750 7850 14150 7850
Text Label 14150 7850 0    50   ~ 0
MACRO_BTN
$Comp
L power:GND #PWR0136
U 1 1
P 15150 7850
F 0 "#PWR0136" H 15150 7600 50  0001 C CNN
F 1 "GND" V 15155 7722 50  0000 R CNN
F 2 "" H 15150 7850 50  0001 C CNN
F 3 "" H 15150 7850 50  0001 C CNN
	1    15150 7850
	0    -1   -1   0   
$EndComp
$Comp
L Connector:USB_B_Mini J8
U 1 1
P 9900 7550
F 0 "J8" H 9957 8017 50  0000 C CNN
F 1 "USB_B_Mini" H 9957 7926 50  0000 C CNN
F 2 "Connector_USB:USB_Mini-B_Lumberg_2486_01_Horizontal" H 10050 7500 50  0001 C CNN
F 3 "~" H 10050 7500 50  0001 C CNN
	1    9900 7550
	1    0    0    -1  
$EndComp
Wire Wire Line
	11300 5000 10900 5000
Wire Wire Line
	11300 5100 10900 5100
Text Label 10900 5000 0    50   ~ 0
USB_D+
Text Label 10900 5100 0    50   ~ 0
USB_D-
Wire Wire Line
	10200 7550 10600 7550
Wire Wire Line
	10200 7650 10600 7650
Text Label 10600 7550 2    50   ~ 0
USB_D+
Text Label 10600 7650 2    50   ~ 0
USB_D-
$Comp
L power:+5V #PWR0137
U 1 1
P 10200 7350
F 0 "#PWR0137" H 10200 7200 50  0001 C CNN
F 1 "+5V" V 10215 7478 50  0000 L CNN
F 2 "" H 10200 7350 50  0001 C CNN
F 3 "" H 10200 7350 50  0001 C CNN
	1    10200 7350
	0    1    1    0   
$EndComp
Wire Wire Line
	9800 7950 9800 8050
Wire Wire Line
	9800 8050 9900 8050
Wire Wire Line
	9900 8050 9900 7950
$Comp
L power:GND #PWR0138
U 1 1
P 9900 8050
F 0 "#PWR0138" H 9900 7800 50  0001 C CNN
F 1 "GND" H 9905 7877 50  0000 C CNN
F 2 "" H 9900 8050 50  0001 C CNN
F 3 "" H 9900 8050 50  0001 C CNN
	1    9900 8050
	1    0    0    -1  
$EndComp
Connection ~ 9900 8050
NoConn ~ 10200 7750
$Comp
L Mechanical:MountingHole_Pad H1
U 1 1
P 4950 9000
F 0 "H1" H 4900 9200 50  0000 L CNN
F 1 "Bottom_Left_Mount" V 5100 8900 50  0000 L CNN
F 2 "MountingHole:MountingHole_3mm_Pad" H 4950 9000 50  0001 C CNN
F 3 "~" H 4950 9000 50  0001 C CNN
	1    4950 9000
	1    0    0    -1  
$EndComp
$Comp
L Mechanical:MountingHole_Pad H2
U 1 1
P 5250 9000
F 0 "H2" H 5200 9200 50  0000 L CNN
F 1 "Top_Left_Mount" V 5400 8900 50  0000 L CNN
F 2 "MountingHole:MountingHole_3mm_Pad" H 5250 9000 50  0001 C CNN
F 3 "~" H 5250 9000 50  0001 C CNN
	1    5250 9000
	1    0    0    -1  
$EndComp
Wire Wire Line
	4950 9100 4950 9200
Wire Wire Line
	4950 9200 5250 9200
Wire Wire Line
	5250 9200 5250 9100
$Comp
L power:GND #PWR0139
U 1 1
P 5250 9200
F 0 "#PWR0139" H 5250 8950 50  0001 C CNN
F 1 "GND" H 5255 9027 50  0000 C CNN
F 2 "" H 5250 9200 50  0001 C CNN
F 3 "" H 5250 9200 50  0001 C CNN
	1    5250 9200
	1    0    0    -1  
$EndComp
Connection ~ 5250 9200
$Comp
L Transistor_FET:BSS138 Q1
U 1 1
P 11900 1550
F 0 "Q1" V 12149 1550 50  0000 C CNN
F 1 "BSS138" V 12240 1550 50  0000 C CNN
F 2 "Package_TO_SOT_SMD:SOT-23" H 12100 1475 50  0001 L CIN
F 3 "https://www.fairchildsemi.com/datasheets/BS/BSS138.pdf" H 11900 1550 50  0001 L CNN
	1    11900 1550
	0    1    1    0   
$EndComp
Wire Wire Line
	11900 1350 11900 1250
Wire Wire Line
	11900 1250 11650 1250
Wire Wire Line
	11700 1650 11650 1650
Wire Wire Line
	11650 1650 11650 1600
$Comp
L Device:R R2
U 1 1
P 11650 1450
F 0 "R2" H 11720 1496 50  0000 L CNN
F 1 "10k" V 11650 1400 50  0000 L CNN
F 2 "Resistor_SMD:R_1206_3216Metric_Pad1.42x1.75mm_HandSolder" V 11580 1450 50  0001 C CNN
F 3 "~" H 11650 1450 50  0001 C CNN
	1    11650 1450
	1    0    0    -1  
$EndComp
$Comp
L Device:R R4
U 1 1
P 12100 1400
F 0 "R4" H 12170 1446 50  0000 L CNN
F 1 "10k" V 12100 1350 50  0000 L CNN
F 2 "Resistor_SMD:R_1206_3216Metric_Pad1.42x1.75mm_HandSolder" V 12030 1400 50  0001 C CNN
F 3 "~" H 12100 1400 50  0001 C CNN
	1    12100 1400
	1    0    0    -1  
$EndComp
Wire Wire Line
	12100 1550 12100 1650
Connection ~ 12100 1650
Connection ~ 11650 1650
$Comp
L power:+5V #PWR0140
U 1 1
P 12100 1200
F 0 "#PWR0140" H 12100 1050 50  0001 C CNN
F 1 "+5V" H 12115 1373 50  0000 C CNN
F 2 "" H 12100 1200 50  0001 C CNN
F 3 "" H 12100 1200 50  0001 C CNN
	1    12100 1200
	1    0    0    -1  
$EndComp
$Comp
L power:+3V3 #PWR0141
U 1 1
P 11650 1200
F 0 "#PWR0141" H 11650 1050 50  0001 C CNN
F 1 "+3V3" H 11665 1373 50  0000 C CNN
F 2 "" H 11650 1200 50  0001 C CNN
F 3 "" H 11650 1200 50  0001 C CNN
	1    11650 1200
	1    0    0    -1  
$EndComp
Wire Wire Line
	11650 1250 11650 1300
Connection ~ 11650 1250
Wire Wire Line
	11650 1200 11650 1250
Wire Wire Line
	12100 1200 12100 1250
Text Label 12700 2650 2    50   ~ 0
5v_I2C_SDA
Text Label 12700 1650 2    50   ~ 0
5v_I2C_SCL
Text Label 11050 2650 0    50   ~ 0
3v_I2C_SDA
Text Label 11050 1650 0    50   ~ 0
3v_I2C_SCL
$Comp
L Transistor_FET:BSS138 Q2
U 1 1
P 11900 2550
F 0 "Q2" V 12149 2550 50  0000 C CNN
F 1 "BSS138" V 12240 2550 50  0000 C CNN
F 2 "Package_TO_SOT_SMD:SOT-23" H 12100 2475 50  0001 L CIN
F 3 "https://www.fairchildsemi.com/datasheets/BS/BSS138.pdf" H 11900 2550 50  0001 L CNN
	1    11900 2550
	0    1    1    0   
$EndComp
Wire Wire Line
	11900 2350 11900 2250
Wire Wire Line
	11900 2250 11650 2250
Wire Wire Line
	11700 2650 11650 2650
Wire Wire Line
	11650 2650 11650 2600
$Comp
L Device:R R3
U 1 1
P 11650 2450
F 0 "R3" H 11720 2496 50  0000 L CNN
F 1 "10k" V 11650 2400 50  0000 L CNN
F 2 "Resistor_SMD:R_1206_3216Metric_Pad1.42x1.75mm_HandSolder" V 11580 2450 50  0001 C CNN
F 3 "~" H 11650 2450 50  0001 C CNN
	1    11650 2450
	1    0    0    -1  
$EndComp
$Comp
L Device:R R5
U 1 1
P 12100 2400
F 0 "R5" H 12170 2446 50  0000 L CNN
F 1 "10k" V 12100 2350 50  0000 L CNN
F 2 "Resistor_SMD:R_1206_3216Metric_Pad1.42x1.75mm_HandSolder" V 12030 2400 50  0001 C CNN
F 3 "~" H 12100 2400 50  0001 C CNN
	1    12100 2400
	1    0    0    -1  
$EndComp
Wire Wire Line
	12100 2550 12100 2650
Connection ~ 12100 2650
Connection ~ 11650 2650
$Comp
L power:+5V #PWR0142
U 1 1
P 12100 2200
F 0 "#PWR0142" H 12100 2050 50  0001 C CNN
F 1 "+5V" H 12115 2373 50  0000 C CNN
F 2 "" H 12100 2200 50  0001 C CNN
F 3 "" H 12100 2200 50  0001 C CNN
	1    12100 2200
	1    0    0    -1  
$EndComp
$Comp
L power:+3V3 #PWR0143
U 1 1
P 11650 2200
F 0 "#PWR0143" H 11650 2050 50  0001 C CNN
F 1 "+3V3" H 11665 2373 50  0000 C CNN
F 2 "" H 11650 2200 50  0001 C CNN
F 3 "" H 11650 2200 50  0001 C CNN
	1    11650 2200
	1    0    0    -1  
$EndComp
Wire Wire Line
	11650 2250 11650 2300
Connection ~ 11650 2250
Wire Wire Line
	11650 2200 11650 2250
Wire Wire Line
	12100 2200 12100 2250
Wire Wire Line
	12100 1650 12700 1650
Wire Wire Line
	12100 2650 12700 2650
Wire Wire Line
	11050 2650 11650 2650
Wire Wire Line
	11050 1650 11650 1650
NoConn ~ 3800 3300
NoConn ~ 3800 3400
NoConn ~ 3800 3500
NoConn ~ 3800 3700
NoConn ~ 3800 4300
NoConn ~ 2200 3000
NoConn ~ 2200 3100
NoConn ~ 2200 4000
NoConn ~ 2200 4200
NoConn ~ 2200 3800
NoConn ~ 2200 3900
NoConn ~ 2200 3500
$Comp
L Pi-A3-Game-Console:BatteryShield U3
U 1 1
P 2700 7950
F 0 "U3" H 2650 8100 50  0000 L CNN
F 1 "BatteryShield" H 2450 7950 50  0000 L CNN
F 2 "Pi-A3-Game-Console:BatteryShield" H 2700 7800 50  0001 C CNN
F 3 "" H 2700 7800 50  0001 C CNN
	1    2700 7950
	1    0    0    -1  
$EndComp
Wire Wire Line
	12500 4600 13100 4600
Text Label 13100 4600 2    50   ~ 0
LCD_LED
NoConn ~ 3800 4400
Wire Wire Line
	12500 4100 13700 4100
$EndSCHEMATC
